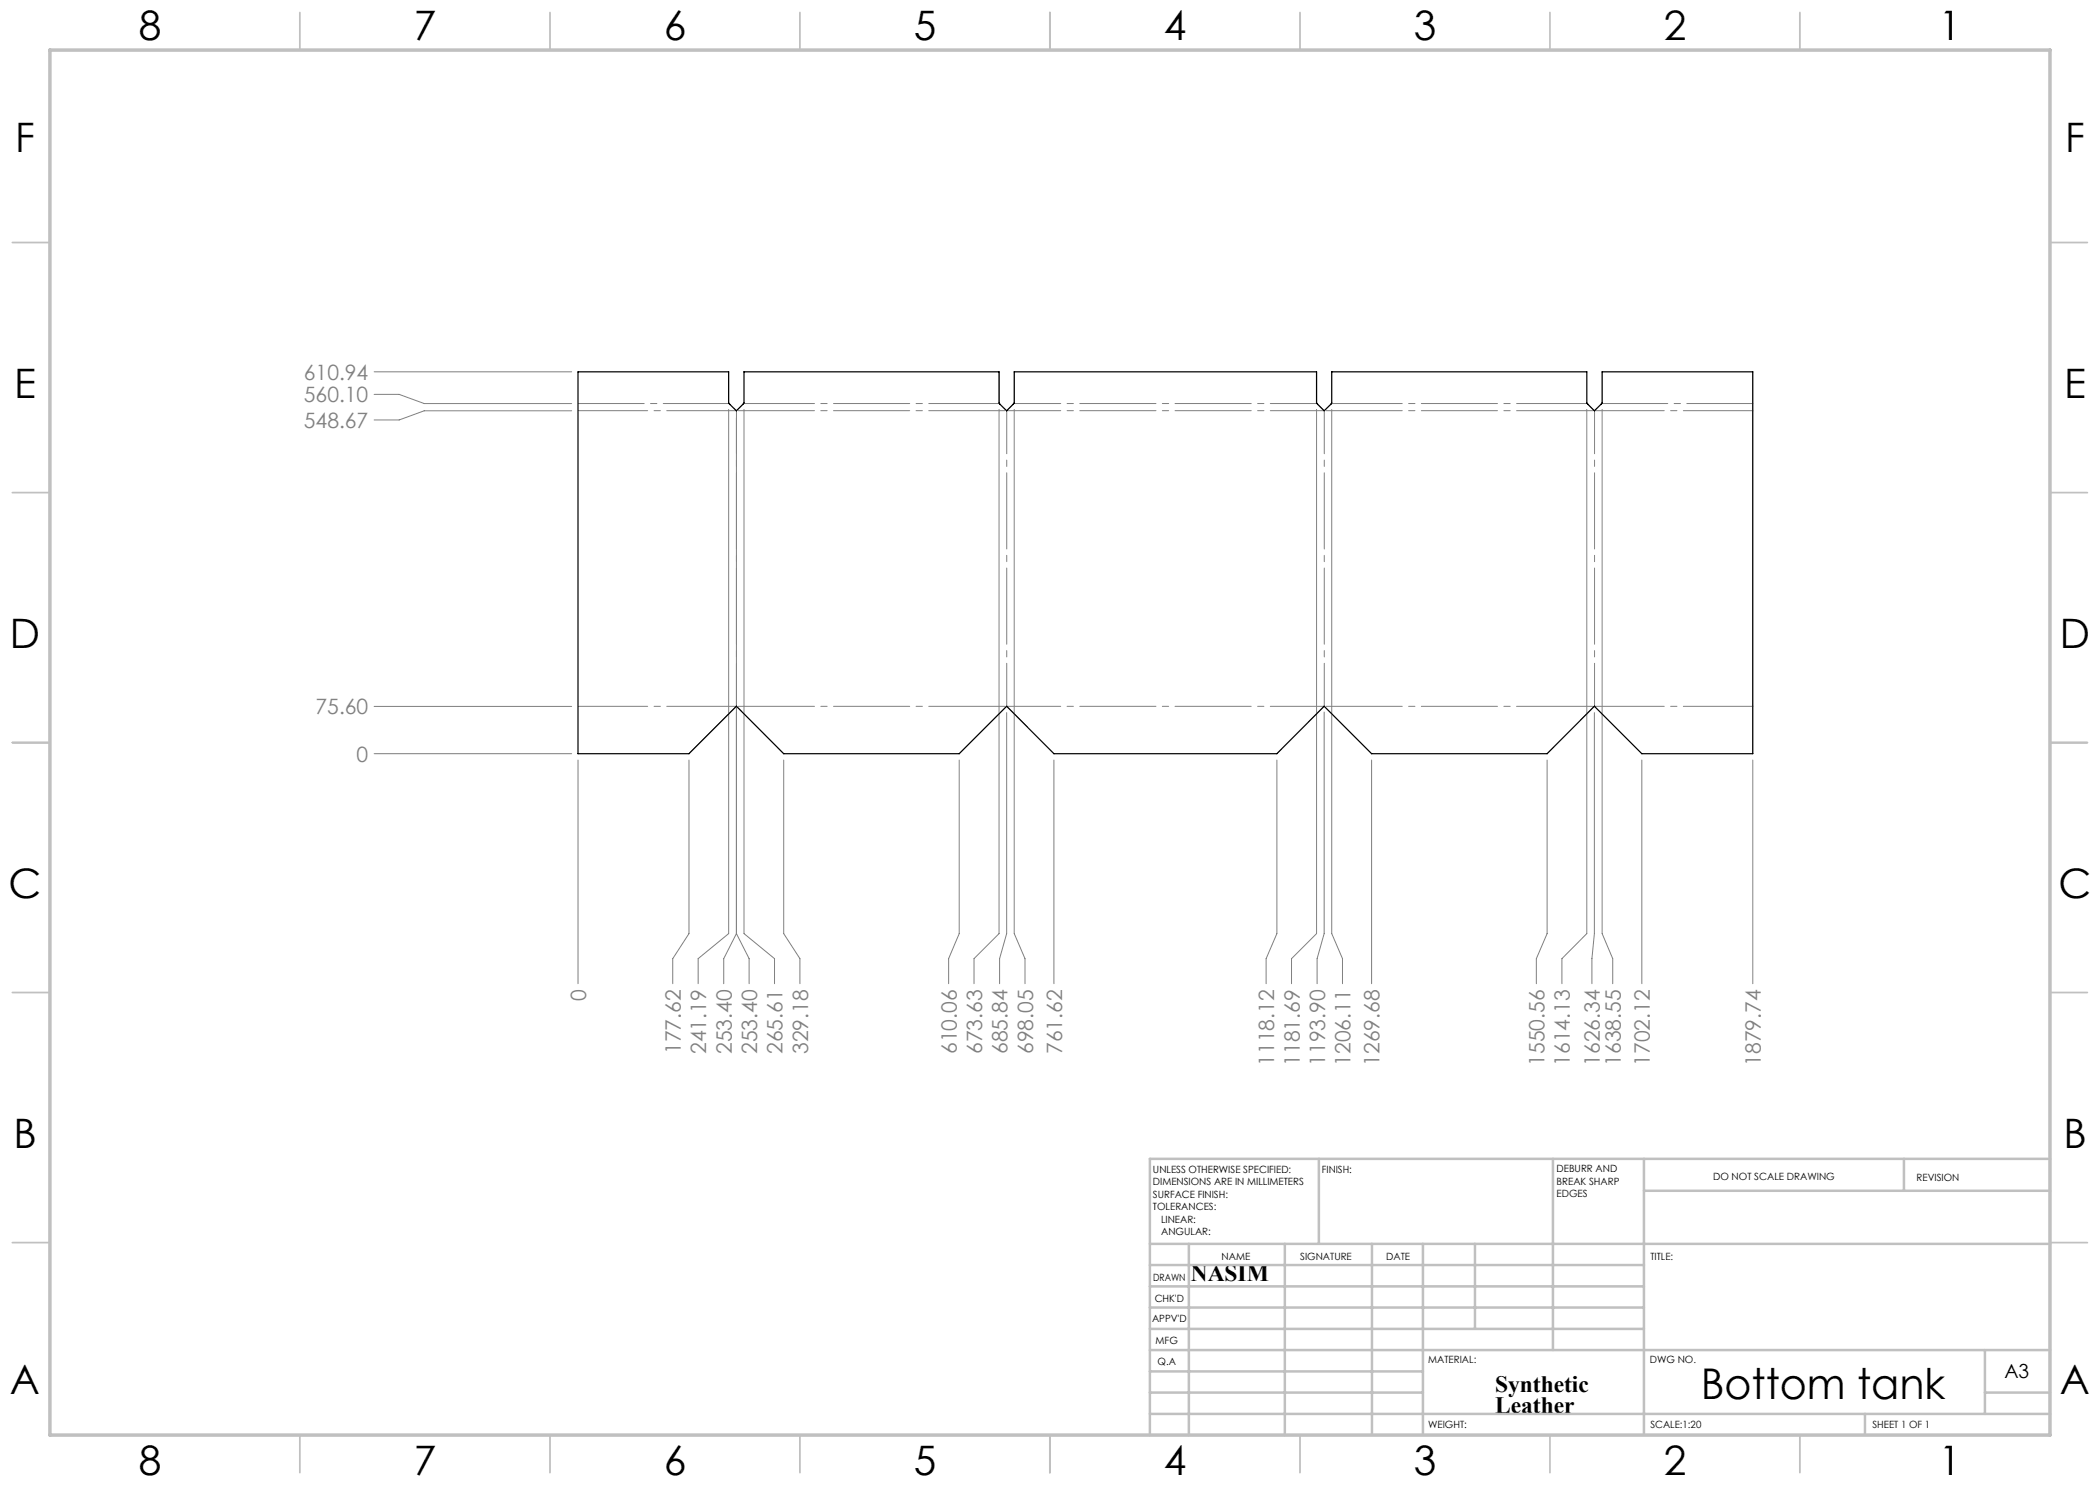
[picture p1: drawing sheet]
<svg xmlns="http://www.w3.org/2000/svg" width="420mm" height="297mm" viewBox="0 0 420 297" stroke-linecap="round" stroke-linejoin="round" font-family="sans-serif">
<g fill="none" stroke="#808080" stroke-width=".2">
<path d="M74.8 78.9h5l5 1.8h29.5M74.8 74.4h39.5M114.3 82.2h-29.5l-5 1.8h-5M145.7 81.9v104.8l-6.1 5v5M147.3 83.6v103.1M148.8 81.9v104.8l6.1 5v5M199.8 81.9v104.8l-5 5v5M202.8 81.9v104.8l2.2 5v5M263.3 81.9v104.8l-5 5v5M266.3 81.9v104.8l2.2 5v5M317.4 81.9v104.8l-5 5v5M320.4 81.9v104.8l2.1 5v5"/>
<path d="M74.8 150.7h39.5M74.8 141.3h39.5M115.6 152v44.7M137.8 152v34.7l-3.3 5v5M156.7 152v34.7l3.3 5v5M191.8 152v34.7l-2.1 5v5M201.3 142.5v44.2l-1.4 5v5M210.8 152v44.7M255.4 152v34.7l-2.2 5v5M264.8 142.4v44.3l-1.4 5v5M274.3 152v44.7M309.4 152v34.7l-2.1 5v5"/>
<path d="M318.9 142.5v44.2l-.5 5v5M328.4 152v44.7M350.6 152v44.7M147.3 186.7l2.5 5v5M147.3 186.7l-2.6 5v5"/>
</g>
<g fill="none" stroke="#c0c0c0" stroke-width=".35">
<path d="M60 2.5v7.5M110 2.5v7.5M160 2.5v7.5M210 2.5v7.5M260 2.5v7.5M310 2.5v7.5M360 2.5v7.5M2.5 48.5h7.5M410 48.5h7.5M2.5 98.5h7.5M410 98.5h7.5M2.5 148.5h7.5"/>
<path d="M410 148.5h7.5M2.5 198.5h7.5M410 198.5h7.5M2.5 248.5h7.5M410 248.5h7.5M60 287v7.5M110 287v7.5M160 287v7.5M210 287v7.5M260 287v7.5M310 287v7.5M360 287v7.5"/>
</g>
<g fill="none" stroke="#c0c0c0" stroke-width=".5">
<path d="M263.8 231.8v17M310.6 231.8v38.2M328.8 231.8v55.2M328.8 238.2h81.2M380.8 231.8v6.4M410 231.8h-180v55.2M230 248.8h180M230 257.3h98.8M230 253h98.8M237.8 248.8v38.2M257 248.8v38.2M274.4 248.8v38.2"/>
<path d="M284.6 248.8v38.2M295 248.8v17M230 265.8h98.8M230 261.5h98.8M230 278.5h54.6M230 274.3h54.6M230 270h180M397 278.5h13M397 270v12.8M230 282.8h180M373 282.8v4.2"/>
</g>
<path d="M10 10h400v277h-400z" fill="none" stroke="#c0c0c0" stroke-width=".7"/>
<path d="M147.3 82.3v58.8M201.3 82.3v58.8M264.9 141.1v-58.8M318.9 141.1v-58.8" fill="none" stroke="#808080" stroke-width=".2" stroke-dasharray="15.2 1.3 1.3 1.3" stroke-dashoffset="6.8"/>
<path d="M147.3 82.1h-31.7M350.6 82.1h-31.7M115.6 141.3h31.7M318.9 141.3h31.7" fill="none" stroke="#808080" stroke-width=".2" stroke-dasharray="15.2 1.3 1.3 1.3" stroke-dashoffset="1.3"/>
<path d="M145.9 80.7h-30.3M350.6 80.7h-30.3" fill="none" stroke="#808080" stroke-width=".2" stroke-dasharray="15.2 1.3 1.3 1.3" stroke-dashoffset="2"/>
<path d="M201.3 82.1h-54M318.9 82.1h-54M147.3 141.3h54M264.9 141.3h54" fill="none" stroke="#808080" stroke-width=".2" stroke-dasharray="15.2 1.3 1.3 1.3" stroke-dashoffset="-.3"/>
<path d="M199.9 80.7h-51.2M317.5 80.7h-51.2" fill="none" stroke="#808080" stroke-width=".2" stroke-dasharray="15.2 1.3 1.3 1.3" stroke-dashoffset="1.1"/>
<path d="M264.8 82.1h-63.4M201.4 141.3h63.4" fill="none" stroke="#808080" stroke-width=".2" stroke-dasharray="15.2 1.3 1.3 1.3" stroke-dashoffset="4.5"/>
<path d="M263.4 80.7h-60.6" fill="none" stroke="#808080" stroke-width=".2" stroke-dasharray="15.2 1.3 1.3 1.3" stroke-dashoffset="5.9"/>
<path d="M115.6 74.4h30.1v6.2l1.6 1.6 1.5-1.6v-6.2h51v6.2l1.5 1.6 1.5-1.6v-6.2h60.5v6.2l1.5 1.6 1.5-1.6v-6.2h51.1v6.2l1.5 1.6 1.5-1.6v-6.2h30.2v76.3h-22.2l-9.5-9.5-9.5 9.5h-35.1l-9.5-9.5-9.4 9.5h-44.6l-9.5-9.5-9.5 9.5h-35.1l-9.4-9.5-9.5 9.5h-22.2z" fill="none" stroke="#000" stroke-width=".25"/>
<text font-size="8.5" x="340.2" y="279.7">Bottom tank</text>
<g font-size="8.1">
<text x="27.8" y="8">8</text>
<text x="82.8" y="8">7</text>
<text x="132.8" y="8">6</text>
<text x="182.8" y="8">5</text>
<text x="232.8" y="8">4</text>
<text x="282.8" y="8">3</text>
<text x="332.8" y="8">2</text>
<text x="387.8" y="8">1</text>
<text x="3" y="30.4">F</text>
<text x="413" y="30.4">F</text>
<text x="2.8" y="79.6">E</text>
<text x="412.8" y="79.6">E</text>
<text x="2" y="129.6">D</text>
<text x="412" y="129.6">D</text>
<text x="1.7" y="179.6">C</text>
<text x="411.7" y="179.6">C</text>
<text x="2.7" y="229.6">B</text>
<text x="412.7" y="229.6">B</text>
<text x="2" y="278.9">A</text>
<text x="412" y="278.9">A</text>
<text x="27.8" y="295">8</text>
<text x="82.8" y="295">7</text>
<text x="132.8" y="295">6</text>
<text x="182.8" y="295">5</text>
<text x="232.8" y="295">4</text>
<text x="282.8" y="295">3</text>
<text x="332.8" y="295">2</text>
<text x="387.8" y="295">1</text>
</g>
<g font-size="4.7">
<text x="238.2" y="256.1">NASIM</text>
<text x="299" y="278.4">Synthetic</text>
<text x="299" y="282.6">Leather</text>
</g>
<g font-size="4.2" fill="#808080">
<text x="60.8" y="76">610.94</text>
<text x="60.8" y="80.5">560.10</text>
<text x="60.8" y="85.6">548.67</text>
<text x="63.1" y="142.9">75.60</text>
<text x="71.3" y="152.3">0</text>
<text x="117.2" y="200.2" transform="rotate(-90 117.2 200.2)">0</text>
<text x="136.2" y="210.8" transform="rotate(-90 136.2 210.8)">177.62</text>
<text x="141.3" y="210.8" transform="rotate(-90 141.3 210.8)">241.19</text>
<text x="146.3" y="210.8" transform="rotate(-90 146.3 210.8)">253.40</text>
<text x="151.4" y="210.8" transform="rotate(-90 151.4 210.8)">253.40</text>
<text x="156.5" y="210.8" transform="rotate(-90 156.5 210.8)">265.61</text>
<text x="161.6" y="210.8" transform="rotate(-90 161.6 210.8)">329.18</text>
<text x="191.3" y="210.8" transform="rotate(-90 191.3 210.8)">610.06</text>
<text x="196.4" y="210.8" transform="rotate(-90 196.4 210.8)">673.63</text>
<text x="201.5" y="210.8" transform="rotate(-90 201.5 210.8)">685.84</text>
<text x="206.6" y="210.8" transform="rotate(-90 206.6 210.8)">698.05</text>
<text x="212.4" y="210.8" transform="rotate(-90 212.4 210.8)">761.62</text>
<text x="254.8" y="213.1" transform="rotate(-90 254.8 213.1)">1118.12</text>
<text x="259.9" y="213.1" transform="rotate(-90 259.9 213.1)">1181.69</text>
<text x="265" y="213.1" transform="rotate(-90 265 213.1)">1193.90</text>
<text x="270.1" y="213.1" transform="rotate(-90 270.1 213.1)">1206.11</text>
<text x="275.9" y="213.1" transform="rotate(-90 275.9 213.1)">1269.68</text>
<text x="308.9" y="213.1" transform="rotate(-90 308.9 213.1)">1550.56</text>
<text x="314" y="213.1" transform="rotate(-90 314 213.1)">1614.13</text>
<text x="320" y="213.1" transform="rotate(-90 320 213.1)">1626.34</text>
<text x="324.2" y="213.1" transform="rotate(-90 324.2 213.1)">1638.55</text>
<text x="330" y="213.1" transform="rotate(-90 330 213.1)">1702.12</text>
<text x="352.2" y="213.1" transform="rotate(-90 352.2 213.1)">1879.74</text>
</g>
<text font-size="3.9" x="400.9" y="275.5">A3</text>
<g font-size="2">
<text x="230.6" y="234.6">UNLESS OTHERWISE SPECIFIED:</text>
<text x="230.6" y="237.1">DIMENSIONS ARE IN MILLIMETERS</text>
<text x="230.6" y="239.6">SURFACE FINISH:</text>
<text x="264.4" y="234.6">FINISH:</text>
<text x="311.3" y="234.5">DEBURR AND</text>
<text x="311.3" y="237">BREAK SHARP</text>
<text x="311.3" y="239.5">EDGES</text>
<text x="342.6" y="236">DO NOT SCALE DRAWING</text>
<text x="383.3" y="236.2">REVISION</text>
<text x="230.6" y="242.1">TOLERANCES:</text>
<text x="232.2" y="244.6">LINEAR:</text>
<text x="232.2" y="247.1">ANGULAR:</text>
<text x="244.3" y="252">NAME</text>
<text x="260" y="251.9">SIGNATURE</text>
<text x="277.2" y="251.9">DATE</text>
<text x="330.1" y="251.9">TITLE:</text>
<text x="230.6" y="256.1">DRAWN</text>
<text x="230.9" y="260.3">CHK'D</text>
<text x="230.4" y="264.4">APPV'D</text>
<text x="231.1" y="268.8">MFG</text>
<text x="231.5" y="273">Q.A</text>
<text x="285.6" y="272.5">MATERIAL:</text>
<text x="330" y="272.5">DWG NO.</text>
<text x="285.6" y="285.5">WEIGHT:</text>
<text x="330.1" y="285.6">SCALE:1:20</text>
<text x="374.5" y="285.6">SHEET 1 OF 1</text>
</g>
</svg>
